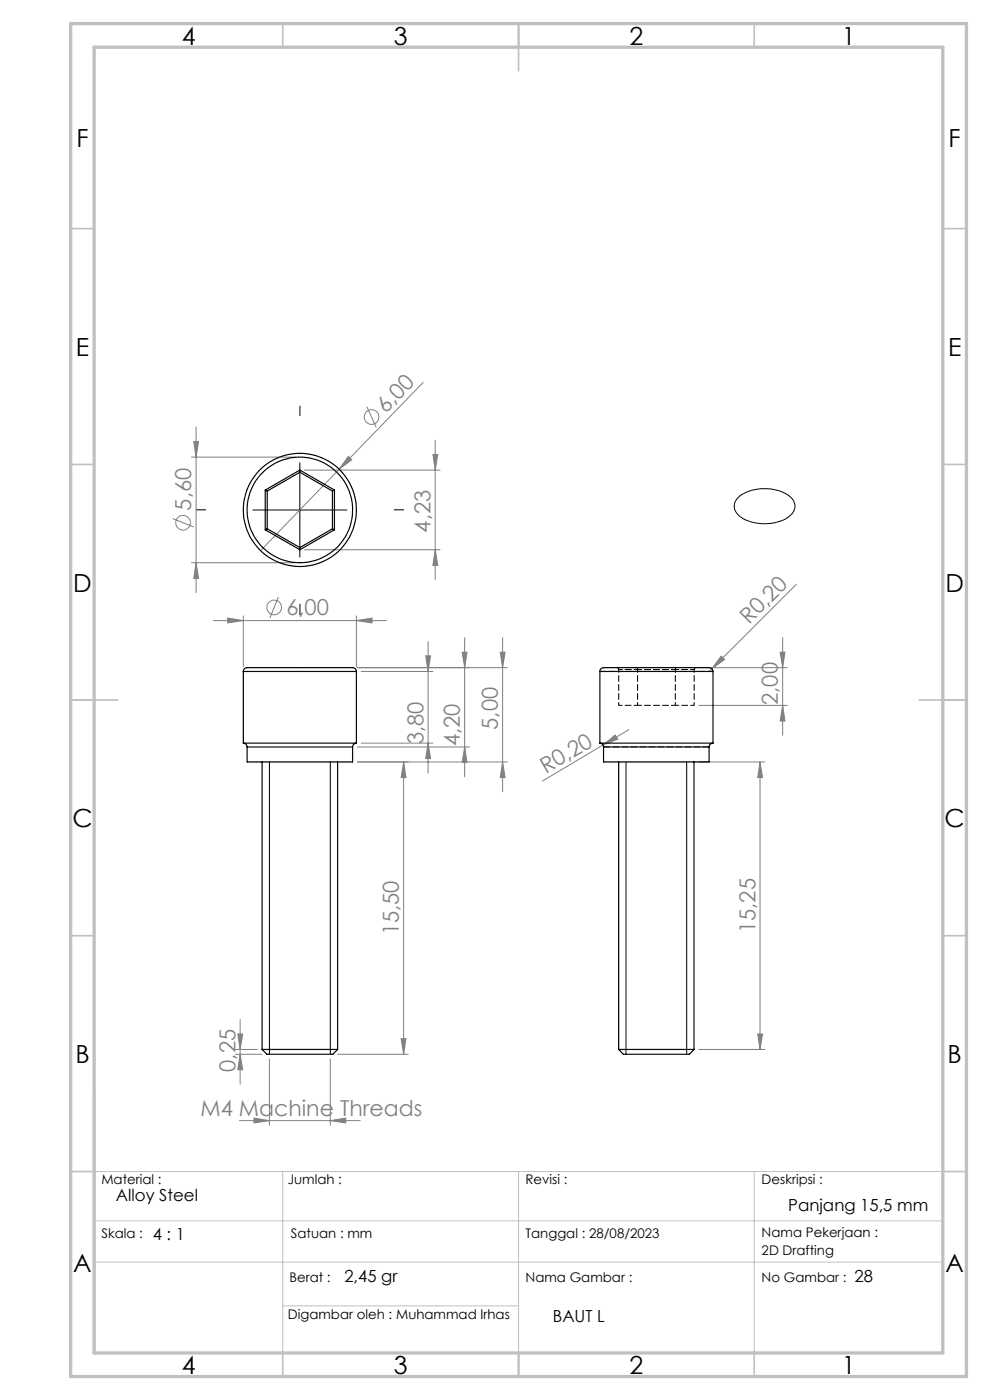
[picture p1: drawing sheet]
<svg xmlns="http://www.w3.org/2000/svg" width="210mm" height="297mm" viewBox="0 0 210 297" stroke-linecap="round" stroke-linejoin="round" font-family="sans-serif">
<g fill="none" stroke="#808080" stroke-width=".21">
<path d="M40.6 97h22M41.1 93.7h1l-.5 3.3zM41.6 90.6v35.1M64.6 99.7h28.7M71.9 99.6l-16.6 17.2M73.9 96.8l.7 .7-2.7 2.1zM77.8 86.3l2 4.4M89.8 81.1l-17.9 18.5M91.8 96.4h1.1l-.6 3.3zM92.3 93.4v29.6M36.6 110l4.5 1.8M40.6 119.4h22"/>
<path d="M41.6 119.4l.5 3.3h-1zM64.6 116.6h28.7M92.3 116.6l.6 3.3h-1.1zM45.3 131.7h36.7M48.3 131.1l3.3 .6-3.3 .4zM51.6 130.7v10.8M59.1 126.6l-1.8 4.5M75.6 131.7l3.3-.6v1zM75.6 130.7v10.8M90.3 139.1h1l-.5 3.3zM90.8 136.1v27.9M98 138.4h1.1l-.5 3.2z"/>
<path d="M98.6 135.3v29.5M106.1 138.4h1l-.5 3.2zM106.6 135.3v32.7M153 139.2l.7 .7-2.7 2zM165.5 138.4h1l-.5 3.2zM166 135.3v20.7M168.9 124l-18.5 18.4M75.8 158.5h23.8M76.6 157.7h15.2M76.6 142.4h15.2M90.8 157.7l.5 3.2h-1zM98.6 158.5l.5 3.2h-1.1z"/>
<path d="M107.6 141.6h-31.8M127.9 158l2.6-2.1 .5 .9zM133.4 154.8l-18.3 10.9M148.2 149.6h18.8M148.7 141.6h18.3M166 149.6l.5 3.4h-1zM85.6 161.6l.5 3.4h-1zM85.6 161.6v62.1M106.6 161.6l.5 3.4h-1zM107.6 161.6h-31.8M148.2 161.6h14M161.2 161.6l.5 3.4h-1z"/>
<path d="M161.2 161.6v61M50.4 219.4h1.1l-.6 3.2zM50.9 216.3v13.7M160.7 219.4h1l-.5 3.2zM50 222.6h4.6M50 223.7h5.6M50.8 237.7h25.6M50.9 223.7l.6 3.2h-1.1zM53.9 237.2l3.3 .5-3.3 .5zM57.2 224.6v14.1M70.1 237.7l3.2-.5v1zM70.1 224.6v14.1"/>
<path d="M71.6 223.7h15M85.1 220.3h1l-.5 3.4zM148.2 222.6h14"/>
<circle cx="78.8" cy="88.5" r="1.55"/>
<circle cx="38.8" cy="110.9" r="1.55"/>
<circle cx="58.2" cy="128.9" r="1.56"/>
</g>
<path d="M63.6 98.2v20M53.6 108.2h20M156.5 105.6a9.3 9.3 0 0 1 11.3 0 2.58 2.58 0 0 1-.8 4.3 9.8 9.8 0 0 1-10.1-.4 2.52 2.52 0 0 1-.4-3.9zM57.1 161.6v62.1M70.1 161.6v62.1M132.8 161.6v62.1M145.7 161.6v62.1" fill="none" stroke="#000" stroke-width=".21"/>
<path d="M63.6 88.2v-2M43.6 108.2h-2M83.6 108.2h2M63.6 128.2v2.2" fill="none" stroke="#000" stroke-width=".21" stroke-dasharray="15.2 1.3 1.3 1.3"/>
<path d="M20 259h180M20 248.5h180v38.5h-180zM60 248.5v38.5M110 248.5v38.5M160 248.5v38.1M20 267.8h180M60 277h50" fill="none" stroke="#c0c0c0" stroke-width=".21"/>
<g fill="none" stroke="#c0c0c0" stroke-width=".35">
<path d="M60 5v5M110 5v10M160 5v5M15 48.5h5M200 48.5h5M15 98.5h5M200 98.5h5M15 148.5h10M195 148.5h10M15 198.5h5M200 198.5h5M15 248.5h5"/>
<path d="M200 248.5h5M60 287v5M110 287v5M160 286.6v4.9"/>
</g>
<path d="M20 231v56" fill="none" stroke="#c0c0c0" stroke-width=".5"/>
<path d="M15 5h190v287h-190zM20 10h180v277h-180z" fill="none" stroke="#c0c0c0" stroke-width=".7"/>
<g fill="#808080">
<path d="M127.9 158l2.6-2.1 .5 .9z"/>
<path d="M153 139.2l.7 .7-2.7 2z"/>
<path d="M73.9 96.8l.7 .7-2.7 2.1z"/>
<path d="M70.1 237.7l3.2-.5v1zM53.9 237.2l3.3 .5-3.3 .5z"/>
<path d="M48.3 131.1l3.3 .6-3.3 .4zM75.6 131.7l3.3-.6v1z"/>
<path d="M90.8 157.7l.5 3.2h-1zM90.3 139.1h1l-.5 3.3zM106.6 161.6l.5 3.4h-1zM106.1 138.4h1l-.5 3.2zM166 149.6l.5 3.4h-1zM165.5 138.4h1l-.5 3.2zM160.7 219.4h1l-.5 3.2zM161.2 161.6l.5 3.4h-1z"/>
<path d="M98 138.4h1.1l-.5 3.2zM98.6 158.5l.5 3.2h-1.1zM85.6 161.6l.5 3.4h-1zM85.1 220.3h1l-.5 3.4zM50.4 219.4h1.1l-.6 3.2zM50.9 223.7l.6 3.2h-1.1zM41.1 93.7h1l-.5 3.3zM41.6 119.4l.5 3.3h-1zM91.8 96.4h1.1l-.6 3.3zM92.3 116.6l.6 3.3h-1.1z"/>
</g>
<g fill="none" stroke="#000" stroke-width=".25">
<path d="M63.6 99.7v.5M63.6 99.7l7.3 4.3M63.6 99.7l-7.3 4.3M56.3 104l.4 .2M56.3 104v8.4M56.3 112.4l7.3 4.2M56.7 112.2l-.4 .2M56.7 104.2v8M56.7 112.2l6.9 4M63.6 116.2v.4M63.6 100.2l-6.9 4M63.6 100.2l6.9 4"/>
<path d="M70.5 112.2l.4 .2M70.5 104.2v8M70.5 112.2l-6.9 4M70.9 104l-.4 .2M70.9 112.4l-7.3 4.2M70.9 104v8.4M51.6 142.4a1 1 0 0 1 1.4-.8h21.6a.83 .83 0 0 1 1 .8M51.6 157.7a.85 .85 0 0 1 .8 .8M51.6 157.7h24M51.6 142.4h24M51.6 142.4v15.3M52.4 158.5v3.1h22.4v-3.1"/>
<path d="M52.4 158.5h22.4M75.6 157.7a.85 .85 0 0 0-.8 .8M75.6 142.4v15.3M127.2 142.4a1.1 1.1 0 0 1 1.6-.8h21.4a.84 .84 0 0 1 1 .8M127.2 157.7a.78 .78 0 0 1 .8 .8M127.2 157.7h24M127.2 142.4h24M127.2 142.4v15.3M128 158.5v3.1h22.4v-3.1M128 158.5h22.4M151.2 157.7a.85 .85 0 0 0-.8 .8M151.2 142.4v15.3"/>
<path d="M55.6 161.6v61M71.6 161.6v61M131.2 161.6v61M147.2 161.6v61M55.6 222.6h16M55.6 222.6l1 1.1h14l1-1.1M131.2 222.6h16M131.2 222.6l1 1.1h14l1-1.1"/>
<circle cx="63.6" cy="108.2" r="12"/>
<circle cx="63.6" cy="108.2" r="11.2"/>
</g>
<path d="M135 141.6l.2 .4M143.5 141.6l-.3 .4" fill="none" stroke="#000" stroke-width=".21" stroke-dasharray="1.3 .6"/>
<path d="M131.2 142h4M131.2 149.6h4M135.2 142h-4M143.2 142h4M143.2 149.6h4M147.2 142h-4" fill="none" stroke="#000" stroke-width=".21" stroke-dasharray="1.3 .6" stroke-dashoffset=".5"/>
<path d="M131.2 142l-.1-.3-.3-.1M147.7 141.6l-.3 .1-.2 .3" fill="none" stroke="#000" stroke-width=".21" stroke-dasharray="1.3 .6" stroke-dashoffset=".3"/>
<path d="M135.2 142h8M135.2 149.6h8M143.2 142h-8" fill="none" stroke="#000" stroke-width=".21" stroke-dasharray="1.3 .6" stroke-dashoffset=".4"/>
<path d="M131.2 149.6v-7.6M135.2 149.6v-7.6M143.2 149.6v-7.6M147.2 149.6v-7.6" fill="none" stroke="#000" stroke-width=".21" stroke-dasharray="1.3 .6" stroke-dashoffset=".6"/>
<path d="M127.2 142.4h24" fill="none" stroke="#000" stroke-width=".21" stroke-dasharray="1.3 .6" stroke-dashoffset=".1"/>
<path d="M128 158.4h22.4" fill="none" stroke="#000" stroke-width=".21" stroke-dasharray="1.3 .6" stroke-dashoffset="-.1"/>
<g font-size="5.3">
<text x="38.5" y="9.5">4</text>
<text x="83.5" y="9.5">3</text>
<text x="133.6" y="9.5">2</text>
<text x="178.6" y="9.5">1</text>
<text x="16.2" y="31.3">F</text>
<text x="201.2" y="31.3">F</text>
<text x="16.1" y="75.5">E</text>
<text x="201.1" y="75.5">E</text>
<text x="15.5" y="125.5">D</text>
<text x="200.5" y="125.5">D</text>
<text x="15.4" y="175.5">C</text>
<text x="200.4" y="175.5">C</text>
<text x="16" y="225.5">B</text>
<text x="201" y="225.5">B</text>
<text x="15.5" y="269.8">A</text>
<text x="200.5" y="269.8">A</text>
<text x="38.5" y="291.5">4</text>
<text x="83.5" y="291.5">3</text>
<text x="133.6" y="291.5">2</text>
<text x="178.6" y="291.5">1</text>
</g>
<g font-size="4.7" fill="#808080">
<text x="81.8" y="87.8" transform="rotate(-46 81.8 87.8)">6,00</text>
<text x="40.6" y="108.3" transform="rotate(-90 40.6 108.3)">5,60</text>
<text x="91.3" y="113" transform="rotate(-90 91.3 113)">4,23</text>
<text x="60.7" y="130.6">6,00</text>
<text x="158.9" y="132.6" transform="rotate(-45 158.9 132.6)">R0,20</text>
<text x="165" y="149.5" transform="rotate(-90 165 149.5)">2,00</text>
<text x="105.6" y="154.8" transform="rotate(-90 105.6 154.8)">5,00</text>
<text x="89.8" y="157.9" transform="rotate(-90 89.8 157.9)">3,80</text>
<text x="97.6" y="158.3" transform="rotate(-90 97.6 158.3)">4,20</text>
<text x="115.8" y="164.1" transform="rotate(-30 115.8 164.1)">R0,20</text>
<text x="160.2" y="197.9" transform="rotate(-90 160.2 197.9)">15,25</text>
<text x="84.6" y="198.4" transform="rotate(-90 84.6 198.4)">15,50</text>
<text x="50" y="227.4" transform="rotate(-90 50 227.4)">0,25</text>
<text x="42.5" y="236.7">M4 Machine Threads</text>
</g>
<g font-size="3.5">
<text x="24.6" y="254.8">Alloy Steel</text>
<text x="167.2" y="256.8">Panjang 15,5 mm</text>
<text x="32.4" y="263.1">4 : 1</text>
<text x="73" y="272.1">2,45 gr</text>
<text x="181.3" y="272.1">28</text>
<text x="117.3" y="280.5">BAUT L</text>
</g>
<g font-size="2.8">
<text x="21.5" y="251.2">Material :</text>
<text x="61" y="251.2">Jumlah :</text>
<text x="111.5" y="251.2">Revisi :</text>
<text x="161.6" y="251.2">Deskripsi :</text>
<text x="21.5" y="262.7">Skala :</text>
<text x="61.7" y="262.7">Satuan : mm</text>
<text x="111.5" y="262.7">Tanggal : 28/08/2023</text>
<text x="161.6" y="262.4">Nama Pekerjaan :</text>
<text x="161.6" y="266.3">2D Drafting</text>
<text x="61.4" y="272">Berat :</text>
<text x="111.5" y="272">Nama Gambar :</text>
<text x="161.6" y="272">No Gambar :</text>
<text x="61.1" y="279.9">Digambar oleh : Muhammad Irhas</text>
</g>
</svg>
